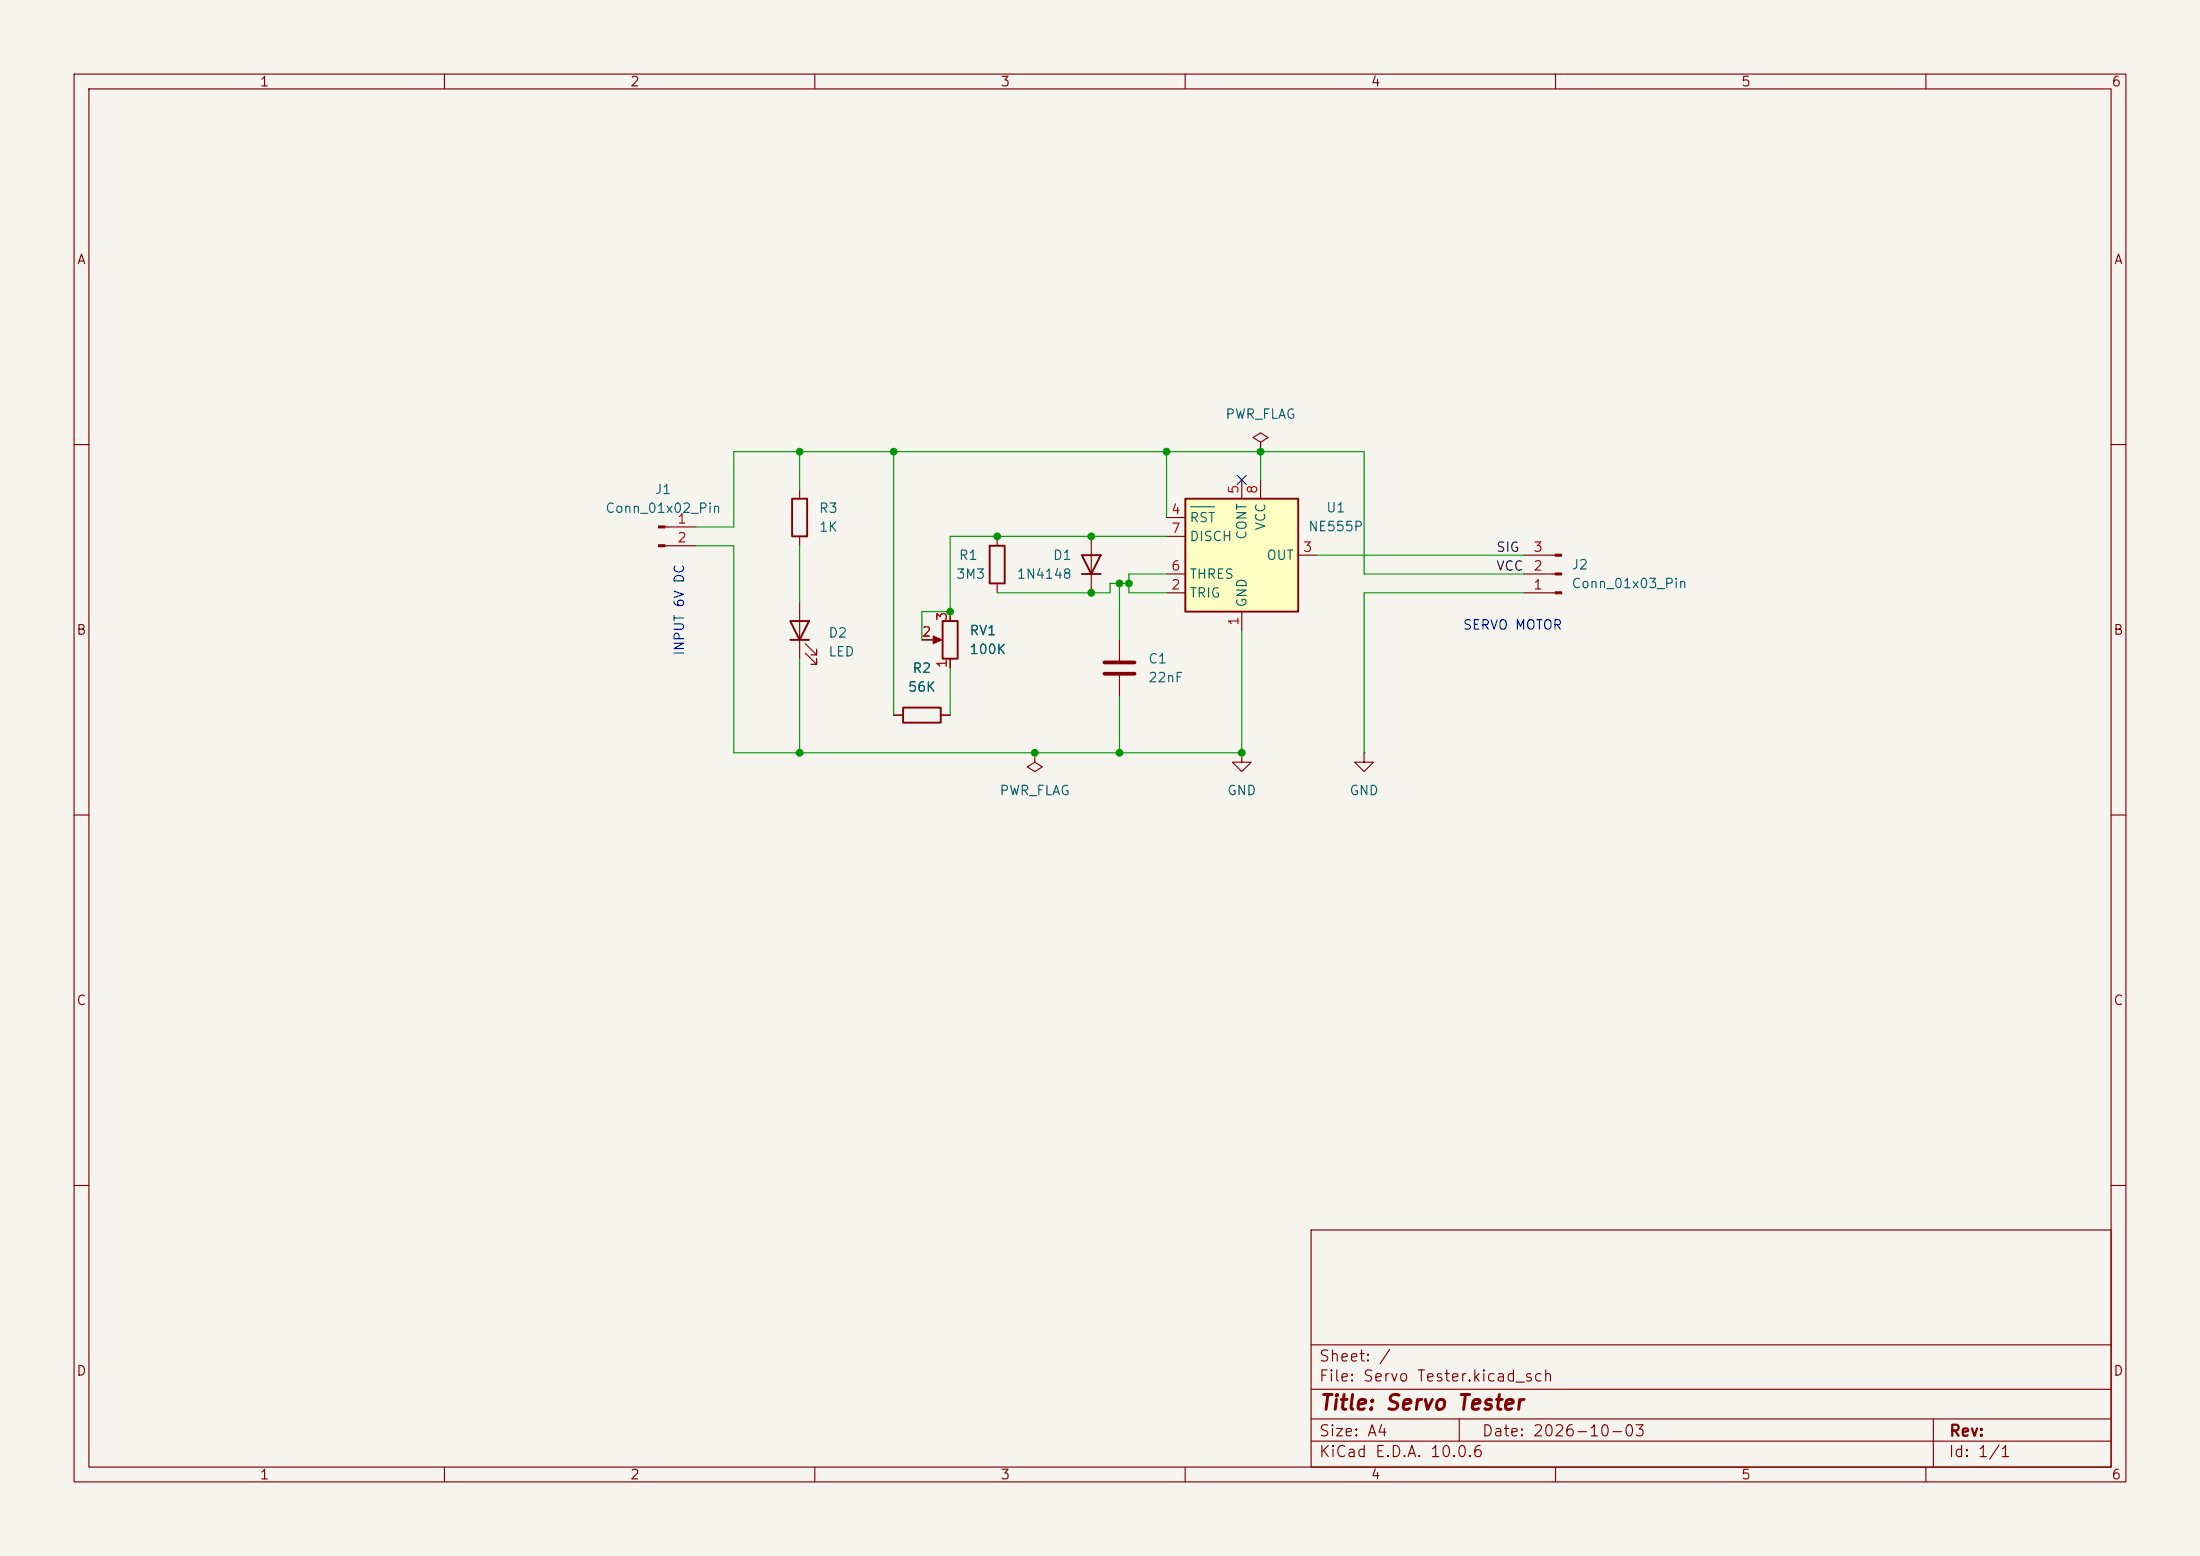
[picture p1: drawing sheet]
(kicad_sch
 (version 20260306)
 (generator "eeschema")
 (generator_version "10.0")
 (paper "A4")
 (title_block
  (title "Servo Tester")
  (date "2026-10-03"))
 (lib_symbols
  (symbol "Connector:Conn_01x02_Pin"
   (pin_names
    (offset 1.016) (hide yes)) (exclude_from_sim no) (in_bom yes) (on_board yes)
   (in_pos_files yes)
   (duplicate_pin_numbers_are_jumpers no)
   (property "Reference" "J" (at 0 2.54 0) (show_name no) (do_not_autoplace no) (effects (font (size 1.27 1.27))))
   (property "Value" "Conn_01x02_Pin" (at 0 -5.08 0) (show_name no) (do_not_autoplace no) (effects (font (size 1.27 1.27))))
   (property "Footprint" "" (at 0 0 0) (show_name no) (do_not_autoplace no) (hide yes) (effects (font (size 1.27 1.27))))
   (property "Datasheet" "" (at 0 0 0) (show_name no) (do_not_autoplace no) (hide yes) (effects (font (size 1.27 1.27))))
   (property "Description" "Generic connector, single row, 01x02, script generated" (at 0 0 0) (show_name no) (do_not_autoplace no) (hide yes) (effects (font (size 1.27 1.27))))
   (property "ki_locked" "" (at 0 0 0) (show_name no) (do_not_autoplace no) (effects (font (size 1.27 1.27))))
   (symbol "Conn_01x02_Pin_1_1"
    (rectangle (start 0.8636 0.127) (end 0 -0.127) (stroke (width 0.1524) (type default)) (fill (type outline)))
    (rectangle (start 0.8636 -2.413) (end 0 -2.667) (stroke (width 0.1524) (type default)) (fill (type outline)))
    (polyline (pts (xy 1.27 0) (xy 0.8636 0)) (stroke (width 0.1524) (type default)) (fill (type none)))
    (polyline (pts (xy 1.27 -2.54) (xy 0.8636 -2.54)) (stroke (width 0.1524) (type default)) (fill (type none)))
    (pin passive line (at 5.08 0 180) (length 3.81) (name "Pin_1" (effects (font (size 1.27 1.27)))) (number "1" (effects (font (size 1.27 1.27)))))
    (pin passive line (at 5.08 -2.54 180) (length 3.81) (name "Pin_2" (effects (font (size 1.27 1.27)))) (number "2" (effects (font (size 1.27 1.27))))))
   (embedded_fonts no))
  (symbol "Connector:Conn_01x03_Pin"
   (pin_names
    (offset 1.016) (hide yes)) (exclude_from_sim no) (in_bom yes) (on_board yes)
   (in_pos_files yes)
   (duplicate_pin_numbers_are_jumpers no)
   (property "Reference" "J" (at 0 5.08 0) (show_name no) (do_not_autoplace no) (effects (font (size 1.27 1.27))))
   (property "Value" "Conn_01x03_Pin" (at 0 -5.08 0) (show_name no) (do_not_autoplace no) (effects (font (size 1.27 1.27))))
   (property "Footprint" "" (at 0 0 0) (show_name no) (do_not_autoplace no) (hide yes) (effects (font (size 1.27 1.27))))
   (property "Datasheet" "" (at 0 0 0) (show_name no) (do_not_autoplace no) (hide yes) (effects (font (size 1.27 1.27))))
   (property "Description" "Generic connector, single row, 01x03, script generated" (at 0 0 0) (show_name no) (do_not_autoplace no) (hide yes) (effects (font (size 1.27 1.27))))
   (property "ki_locked" "" (at 0 0 0) (show_name no) (do_not_autoplace no) (effects (font (size 1.27 1.27))))
   (symbol "Conn_01x03_Pin_1_1"
    (rectangle (start 0.8636 2.667) (end 0 2.413) (stroke (width 0.1524) (type default)) (fill (type outline)))
    (rectangle (start 0.8636 0.127) (end 0 -0.127) (stroke (width 0.1524) (type default)) (fill (type outline)))
    (rectangle (start 0.8636 -2.413) (end 0 -2.667) (stroke (width 0.1524) (type default)) (fill (type outline)))
    (polyline (pts (xy 1.27 2.54) (xy 0.8636 2.54)) (stroke (width 0.1524) (type default)) (fill (type none)))
    (polyline (pts (xy 1.27 0) (xy 0.8636 0)) (stroke (width 0.1524) (type default)) (fill (type none)))
    (polyline (pts (xy 1.27 -2.54) (xy 0.8636 -2.54)) (stroke (width 0.1524) (type default)) (fill (type none)))
    (pin passive line (at 5.08 2.54 180) (length 3.81) (name "Pin_1" (effects (font (size 1.27 1.27)))) (number "1" (effects (font (size 1.27 1.27)))))
    (pin passive line (at 5.08 0 180) (length 3.81) (name "Pin_2" (effects (font (size 1.27 1.27)))) (number "2" (effects (font (size 1.27 1.27)))))
    (pin passive line (at 5.08 -2.54 180) (length 3.81) (name "Pin_3" (effects (font (size 1.27 1.27)))) (number "3" (effects (font (size 1.27 1.27))))))
   (embedded_fonts no))
  (symbol "Device:C"
   (pin_numbers (hide yes))
   (pin_names
    (offset 0.254)) (exclude_from_sim no) (in_bom yes) (on_board yes)
   (in_pos_files yes)
   (duplicate_pin_numbers_are_jumpers no)
   (property "Reference" "C" (at 0.635 2.54 0) (show_name no) (do_not_autoplace no) (effects (font (size 1.27 1.27)) (justify left)))
   (property "Value" "C" (at 0.635 -2.54 0) (show_name no) (do_not_autoplace no) (effects (font (size 1.27 1.27)) (justify left)))
   (property "Footprint" "" (at 0.9652 -3.81 0) (show_name no) (do_not_autoplace no) (hide yes) (effects (font (size 1.27 1.27))))
   (property "Datasheet" "" (at 0 0 0) (show_name no) (do_not_autoplace no) (hide yes) (effects (font (size 1.27 1.27))))
   (property "Description" "Unpolarized capacitor" (at 0 0 0) (show_name no) (do_not_autoplace no) (hide yes) (effects (font (size 1.27 1.27))))
   (symbol "C_0_1"
    (polyline (pts (xy -2.032 0.762) (xy 2.032 0.762)) (stroke (width 0.508) (type default)) (fill (type none)))
    (polyline (pts (xy -2.032 -0.762) (xy 2.032 -0.762)) (stroke (width 0.508) (type default)) (fill (type none))))
   (symbol "C_1_1"
    (pin passive line (at 0 3.81 270) (length 2.794) (name "" (effects (font (size 1.27 1.27)))) (number "1" (effects (font (size 1.27 1.27)))))
    (pin passive line (at 0 -3.81 90) (length 2.794) (name "" (effects (font (size 1.27 1.27)))) (number "2" (effects (font (size 1.27 1.27))))))
   (embedded_fonts no))
  (symbol "Device:LED"
   (pin_numbers (hide yes))
   (pin_names
    (offset 1.016) (hide yes)) (exclude_from_sim no) (in_bom yes) (on_board yes)
   (in_pos_files yes)
   (duplicate_pin_numbers_are_jumpers no)
   (property "Reference" "D" (at 0 2.54 0) (show_name no) (do_not_autoplace no) (effects (font (size 1.27 1.27))))
   (property "Value" "LED" (at 0 -2.54 0) (show_name no) (do_not_autoplace no) (effects (font (size 1.27 1.27))))
   (property "Footprint" "" (at 0 0 0) (show_name no) (do_not_autoplace no) (hide yes) (effects (font (size 1.27 1.27))))
   (property "Datasheet" "" (at 0 0 0) (show_name no) (do_not_autoplace no) (hide yes) (effects (font (size 1.27 1.27))))
   (property "Description" "Light emitting diode" (at 0 0 0) (show_name no) (do_not_autoplace no) (hide yes) (effects (font (size 1.27 1.27))))
   (property "Sim.Pins" "1=K 2=A" (at 0 0 0) (show_name no) (do_not_autoplace no) (hide yes) (effects (font (size 1.27 1.27))))
   (symbol "LED_0_1"
    (polyline (pts (xy -3.048 -0.762) (xy -4.572 -2.286) (xy -3.81 -2.286) (xy -4.572 -2.286) (xy -4.572 -1.524)) (stroke (width 0) (type default)) (fill (type none)))
    (polyline (pts (xy -1.778 -0.762) (xy -3.302 -2.286) (xy -2.54 -2.286) (xy -3.302 -2.286) (xy -3.302 -1.524)) (stroke (width 0) (type default)) (fill (type none)))
    (polyline (pts (xy -1.27 0) (xy 1.27 0)) (stroke (width 0) (type default)) (fill (type none)))
    (polyline (pts (xy -1.27 -1.27) (xy -1.27 1.27)) (stroke (width 0.254) (type default)) (fill (type none)))
    (polyline (pts (xy 1.27 -1.27) (xy 1.27 1.27) (xy -1.27 0) (xy 1.27 -1.27)) (stroke (width 0.254) (type default)) (fill (type none))))
   (symbol "LED_1_1"
    (pin passive line (at -3.81 0 0) (length 2.54) (name "K" (effects (font (size 1.27 1.27)))) (number "1" (effects (font (size 1.27 1.27)))))
    (pin passive line (at 3.81 0 180) (length 2.54) (name "A" (effects (font (size 1.27 1.27)))) (number "2" (effects (font (size 1.27 1.27))))))
   (embedded_fonts no))
  (symbol "Device:R"
   (pin_numbers (hide yes))
   (pin_names
    (offset 0)) (exclude_from_sim no) (in_bom yes) (on_board yes)
   (in_pos_files yes)
   (duplicate_pin_numbers_are_jumpers no)
   (property "Reference" "R" (at 2.032 0 90) (show_name no) (do_not_autoplace no) (effects (font (size 1.27 1.27))))
   (property "Value" "R" (at 0 0 90) (show_name no) (do_not_autoplace no) (effects (font (size 1.27 1.27))))
   (property "Footprint" "" (at -1.778 0 90) (show_name no) (do_not_autoplace no) (hide yes) (effects (font (size 1.27 1.27))))
   (property "Datasheet" "" (at 0 0 0) (show_name no) (do_not_autoplace no) (hide yes) (effects (font (size 1.27 1.27))))
   (property "Description" "Resistor" (at 0 0 0) (show_name no) (do_not_autoplace no) (hide yes) (effects (font (size 1.27 1.27))))
   (symbol "R_0_1"
    (rectangle (start -1.016 -2.54) (end 1.016 2.54) (stroke (width 0.254) (type default)) (fill (type none))))
   (symbol "R_1_1"
    (pin passive line (at 0 3.81 270) (length 1.27) (name "" (effects (font (size 1.27 1.27)))) (number "1" (effects (font (size 1.27 1.27)))))
    (pin passive line (at 0 -3.81 90) (length 1.27) (name "" (effects (font (size 1.27 1.27)))) (number "2" (effects (font (size 1.27 1.27))))))
   (embedded_fonts no))
  (symbol "Device:R_Potentiometer"
   (pin_names
    (offset 1.016) (hide yes)) (exclude_from_sim no) (in_bom yes) (on_board yes)
   (in_pos_files yes)
   (duplicate_pin_numbers_are_jumpers no)
   (property "Reference" "RV" (at -4.445 0 90) (show_name no) (do_not_autoplace no) (effects (font (size 1.27 1.27))))
   (property "Value" "R_Potentiometer" (at -2.54 0 90) (show_name no) (do_not_autoplace no) (effects (font (size 1.27 1.27))))
   (property "Footprint" "" (at 0 0 0) (show_name no) (do_not_autoplace no) (hide yes) (effects (font (size 1.27 1.27))))
   (property "Datasheet" "" (at 0 0 0) (show_name no) (do_not_autoplace no) (hide yes) (effects (font (size 1.27 1.27))))
   (property "Description" "Potentiometer" (at 0 0 0) (show_name no) (do_not_autoplace no) (hide yes) (effects (font (size 1.27 1.27))))
   (property "Sim.Device" "R" (at 0 0 0) (show_name no) (do_not_autoplace no) (hide yes) (effects (font (size 1.27 1.27))))
   (property "Sim.Type" "POT" (at 0 0 0) (show_name no) (do_not_autoplace no) (hide yes) (effects (font (size 1.27 1.27))))
   (property "Sim.Pins" "1=r0 2=wiper 3=r1" (at 0 0 0) (show_name no) (do_not_autoplace no) (hide yes) (effects (font (size 1.27 1.27))))
   (symbol "R_Potentiometer_0_1"
    (rectangle (start 1.016 2.54) (end -1.016 -2.54) (stroke (width 0.254) (type default)) (fill (type none)))
    (polyline (pts (xy 1.143 0) (xy 2.286 0.508) (xy 2.286 -0.508) (xy 1.143 0)) (stroke (width 0) (type default)) (fill (type outline)))
    (polyline (pts (xy 2.54 0) (xy 1.524 0)) (stroke (width 0) (type default)) (fill (type none))))
   (symbol "R_Potentiometer_1_1"
    (pin passive line (at 0 3.81 270) (length 1.27) (name "1" (effects (font (size 1.27 1.27)))) (number "1" (effects (font (size 1.27 1.27)))))
    (pin passive line (at 3.81 0 180) (length 1.27) (name "2" (effects (font (size 1.27 1.27)))) (number "2" (effects (font (size 1.27 1.27)))))
    (pin passive line (at 0 -3.81 90) (length 1.27) (name "3" (effects (font (size 1.27 1.27)))) (number "3" (effects (font (size 1.27 1.27))))))
   (embedded_fonts no))
  (symbol "Diode:1N4148"
   (pin_numbers (hide yes))
   (pin_names (hide yes)) (exclude_from_sim no) (in_bom yes) (on_board yes)
   (in_pos_files yes)
   (duplicate_pin_numbers_are_jumpers no)
   (property "Reference" "D" (at 0 2.54 0) (show_name no) (do_not_autoplace no) (effects (font (size 1.27 1.27))))
   (property "Value" "1N4148" (at 0 -2.54 0) (show_name no) (do_not_autoplace no) (effects (font (size 1.27 1.27))))
   (property "Footprint" "Diode_THT:D_DO-35_SOD27_P7.62mm_Horizontal" (at 0 0 0) (show_name no) (do_not_autoplace no) (hide yes) (effects (font (size 1.27 1.27))))
   (property "Datasheet" "https://assets.nexperia.com/documents/data-sheet/1N4148_1N4448.pdf" (at 0 0 0) (show_name no) (do_not_autoplace no) (hide yes) (effects (font (size 1.27 1.27))))
   (property "Description" "100V 0.15A standard switching diode, DO-35" (at 0 0 0) (show_name no) (do_not_autoplace no) (hide yes) (effects (font (size 1.27 1.27))))
   (property "Sim.Device" "D" (at 0 0 0) (show_name no) (do_not_autoplace no) (hide yes) (effects (font (size 1.27 1.27))))
   (property "Sim.Pins" "1=K 2=A" (at 0 0 0) (show_name no) (do_not_autoplace no) (hide yes) (effects (font (size 1.27 1.27))))
   (symbol "1N4148_0_1"
    (polyline (pts (xy -1.27 1.27) (xy -1.27 -1.27)) (stroke (width 0.254) (type default)) (fill (type none)))
    (polyline (pts (xy 1.27 1.27) (xy 1.27 -1.27) (xy -1.27 0) (xy 1.27 1.27)) (stroke (width 0.254) (type default)) (fill (type none)))
    (polyline (pts (xy 1.27 0) (xy -1.27 0)) (stroke (width 0) (type default)) (fill (type none))))
   (symbol "1N4148_1_1"
    (pin passive line (at -3.81 0 0) (length 2.54) (name "K" (effects (font (size 1.27 1.27)))) (number "1" (effects (font (size 1.27 1.27)))))
    (pin passive line (at 3.81 0 180) (length 2.54) (name "A" (effects (font (size 1.27 1.27)))) (number "2" (effects (font (size 1.27 1.27))))))
   (embedded_fonts no))
  (symbol "Timer:NE555P" (exclude_from_sim no) (in_bom yes) (on_board yes)
   (in_pos_files yes)
   (duplicate_pin_numbers_are_jumpers no)
   (property "Reference" "U" (at -10.16 8.89 0) (show_name no) (do_not_autoplace no) (effects (font (size 1.27 1.27)) (justify left)))
   (property "Value" "NE555P" (at 2.54 8.89 0) (show_name no) (do_not_autoplace no) (effects (font (size 1.27 1.27)) (justify left)))
   (property "Footprint" "Package_DIP:DIP-8_W7.62mm" (at 0 -24.13 0) (show_name no) (do_not_autoplace no) (hide yes) (effects (font (size 1.27 1.27))))
   (property "Datasheet" "http://www.ti.com/lit/ds/symlink/ne555.pdf" (at 0 -26.67 0) (show_name no) (do_not_autoplace no) (hide yes) (effects (font (size 1.27 1.27))))
   (property "Description" "Precision Timers, 555 compatible, PDIP-8" (at 0 -21.59 0) (show_name no) (do_not_autoplace no) (hide yes) (effects (font (size 1.27 1.27))))
   (symbol "NE555P_0_0"
    (pin power_in line (at 0 -10.16 90) (length 2.54) (name "GND" (effects (font (size 1.27 1.27)))) (number "1" (effects (font (size 1.27 1.27)))))
    (pin power_in line (at 2.54 10.16 270) (length 2.54) (name "VCC" (effects (font (size 1.27 1.27)))) (number "8" (effects (font (size 1.27 1.27))))))
   (symbol "NE555P_0_1"
    (rectangle (start -7.62 7.62) (end 7.62 -7.62) (stroke (width 0.254) (type default)) (fill (type background))))
   (symbol "NE555P_1_1"
    (pin input line (at -10.16 -5.08 0) (length 2.54) (name "TRIG" (effects (font (size 1.27 1.27)))) (number "2" (effects (font (size 1.27 1.27)))))
    (pin output line (at 10.16 0 180) (length 2.54) (name "OUT" (effects (font (size 1.27 1.27)))) (number "3" (effects (font (size 1.27 1.27)))))
    (pin input line (at -10.16 5.08 0) (length 2.54) (name "~{RST}" (effects (font (size 1.27 1.27)))) (number "4" (effects (font (size 1.27 1.27)))))
    (pin passive line (at 0 10.16 270) (length 2.54) (name "CONT" (effects (font (size 1.27 1.27)))) (number "5" (effects (font (size 1.27 1.27)))))
    (pin input line (at -10.16 -2.54 0) (length 2.54) (name "THRES" (effects (font (size 1.27 1.27)))) (number "6" (effects (font (size 1.27 1.27)))))
    (pin input line (at -10.16 2.54 0) (length 2.54) (name "DISCH" (effects (font (size 1.27 1.27)))) (number "7" (effects (font (size 1.27 1.27))))))
   (embedded_fonts no))
  (symbol "power:GND"
   (power global)
   (pin_numbers (hide yes))
   (pin_names
    (offset 0) (hide yes)) (exclude_from_sim no) (in_bom yes) (on_board yes)
   (in_pos_files yes)
   (duplicate_pin_numbers_are_jumpers no)
   (property "Reference" "#PWR" (at 0 -6.35 0) (show_name no) (do_not_autoplace no) (hide yes) (effects (font (size 1.27 1.27))))
   (property "Value" "GND" (at 0 -3.81 0) (show_name no) (do_not_autoplace no) (effects (font (size 1.27 1.27))))
   (property "Footprint" "" (at 0 0 0) (show_name no) (do_not_autoplace no) (hide yes) (effects (font (size 1.27 1.27))))
   (property "Datasheet" "" (at 0 0 0) (show_name no) (do_not_autoplace no) (hide yes) (effects (font (size 1.27 1.27))))
   (property "Description" "Power symbol creates a global label with name \"GND\" , ground" (at 0 0 0) (show_name no) (do_not_autoplace no) (hide yes) (effects (font (size 1.27 1.27))))
   (symbol "GND_0_1"
    (polyline (pts (xy 0 0) (xy 0 -1.27) (xy 1.27 -1.27) (xy 0 -2.54) (xy -1.27 -1.27) (xy 0 -1.27)) (stroke (width 0) (type default)) (fill (type none))))
   (symbol "GND_1_1"
    (pin power_in line (at 0 0 270) (length 0) (name "" (effects (font (size 1.27 1.27)))) (number "1" (effects (font (size 1.27 1.27))))))
   (embedded_fonts no))
  (symbol "power:PWR_FLAG"
   (power global)
   (pin_numbers (hide yes))
   (pin_names
    (offset 0) (hide yes)) (exclude_from_sim no) (in_bom yes) (on_board yes)
   (in_pos_files yes)
   (duplicate_pin_numbers_are_jumpers no)
   (property "Reference" "#FLG" (at 0 1.905 0) (show_name no) (do_not_autoplace no) (hide yes) (effects (font (size 1.27 1.27))))
   (property "Value" "PWR_FLAG" (at 0 3.81 0) (show_name no) (do_not_autoplace no) (effects (font (size 1.27 1.27))))
   (property "Footprint" "" (at 0 0 0) (show_name no) (do_not_autoplace no) (hide yes) (effects (font (size 1.27 1.27))))
   (property "Datasheet" "" (at 0 0 0) (show_name no) (do_not_autoplace no) (hide yes) (effects (font (size 1.27 1.27))))
   (property "Description" "Special symbol for telling ERC where power comes from" (at 0 0 0) (show_name no) (do_not_autoplace no) (hide yes) (effects (font (size 1.27 1.27))))
   (symbol "PWR_FLAG_0_0"
    (pin power_out line (at 0 0 90) (length 0) (name "" (effects (font (size 1.27 1.27)))) (number "1" (effects (font (size 1.27 1.27))))))
   (symbol "PWR_FLAG_0_1"
    (polyline (pts (xy 0 0) (xy 0 1.27) (xy -1.016 1.905) (xy 0 2.54) (xy 1.016 1.905) (xy 0 1.27)) (stroke (width 0) (type default)) (fill (type none))))
   (embedded_fonts no)))
 (text "SERVO MOTOR"
  (exclude_from_sim no)
  (at 204.216 84.582 0)
  (effects (font (size 1.27 1.27))))
 (text "INPUT 6V DC"
  (exclude_from_sim no)
  (at 91.694 82.55 90)
  (effects (font (size 1.27 1.27))))
 (junction
  (at 152.4 78.74)
  (diameter 0)
  (color 0 0 0 0))
 (junction
  (at 128.27 82.55)
  (diameter 0)
  (color 0 0 0 0))
 (junction
  (at 170.18 60.96)
  (diameter 0)
  (color 0 0 0 0))
 (junction
  (at 157.48 60.96)
  (diameter 0)
  (color 0 0 0 0))
 (junction
  (at 147.32 80.01)
  (diameter 0)
  (color 0 0 0 0))
 (junction
  (at 167.64 101.6)
  (diameter 0)
  (color 0 0 0 0))
 (junction
  (at 120.65 60.96)
  (diameter 0)
  (color 0 0 0 0))
 (junction
  (at 151.13 101.6)
  (diameter 0)
  (color 0 0 0 0))
 (junction
  (at 107.95 101.6)
  (diameter 0)
  (color 0 0 0 0))
 (junction
  (at 147.32 72.39)
  (diameter 0)
  (color 0 0 0 0))
 (junction
  (at 107.95 60.96)
  (diameter 0)
  (color 0 0 0 0))
 (junction
  (at 134.62 72.39)
  (diameter 0)
  (color 0 0 0 0))
 (junction
  (at 139.7 101.6)
  (diameter 0)
  (color 0 0 0 0))
 (junction
  (at 151.13 78.74)
  (diameter 0)
  (color 0 0 0 0))
 (no_connect
  (at 167.64 64.77))
 (wire
  (pts (xy 120.65 60.96) (xy 157.48 60.96))
  (stroke (width 0) (type default)))
 (wire
  (pts (xy 124.46 82.55) (xy 124.46 86.36))
  (stroke (width 0) (type default)))
 (wire
  (pts (xy 152.4 80.01) (xy 152.4 78.74))
  (stroke (width 0) (type default)))
 (wire
  (pts (xy 128.27 82.55) (xy 124.46 82.55))
  (stroke (width 0) (type default)))
 (wire
  (pts (xy 128.27 72.39) (xy 128.27 82.55))
  (stroke (width 0) (type default)))
 (wire
  (pts (xy 139.7 101.6) (xy 151.13 101.6))
  (stroke (width 0) (type default)))
 (wire
  (pts (xy 147.32 72.39) (xy 157.48 72.39))
  (stroke (width 0) (type default)))
 (wire
  (pts (xy 134.62 80.01) (xy 147.32 80.01))
  (stroke (width 0) (type default)))
 (wire
  (pts (xy 170.18 64.77) (xy 170.18 60.96))
  (stroke (width 0) (type default)))
 (wire
  (pts (xy 152.4 78.74) (xy 152.4 77.47))
  (stroke (width 0) (type default)))
 (wire
  (pts (xy 151.13 101.6) (xy 167.64 101.6))
  (stroke (width 0) (type default)))
 (wire
  (pts (xy 184.15 77.47) (xy 205.74 77.47))
  (stroke (width 0) (type default)))
 (wire
  (pts (xy 177.8 74.93) (xy 205.74 74.93))
  (stroke (width 0) (type default)))
 (wire
  (pts (xy 167.64 85.09) (xy 167.64 101.6))
  (stroke (width 0) (type default)))
 (wire
  (pts (xy 134.62 72.39) (xy 147.32 72.39))
  (stroke (width 0) (type default)))
 (wire
  (pts (xy 170.18 60.96) (xy 157.48 60.96))
  (stroke (width 0) (type default)))
 (wire
  (pts (xy 134.62 72.39) (xy 128.27 72.39))
  (stroke (width 0) (type default)))
 (wire
  (pts (xy 128.27 90.17) (xy 128.27 96.52))
  (stroke (width 0) (type default)))
 (wire
  (pts (xy 99.06 73.66) (xy 99.06 101.6))
  (stroke (width 0) (type default)))
 (wire
  (pts (xy 107.95 88.9) (xy 107.95 101.6))
  (stroke (width 0) (type default)))
 (wire
  (pts (xy 157.48 80.01) (xy 152.4 80.01))
  (stroke (width 0) (type default)))
 (wire
  (pts (xy 149.86 80.01) (xy 149.86 78.74))
  (stroke (width 0) (type default)))
 (wire
  (pts (xy 184.15 80.01) (xy 184.15 101.6))
  (stroke (width 0) (type default)))
 (wire
  (pts (xy 107.95 101.6) (xy 139.7 101.6))
  (stroke (width 0) (type default)))
 (wire
  (pts (xy 99.06 60.96) (xy 107.95 60.96))
  (stroke (width 0) (type default)))
 (wire
  (pts (xy 107.95 66.04) (xy 107.95 60.96))
  (stroke (width 0) (type default)))
 (wire
  (pts (xy 205.74 80.01) (xy 184.15 80.01))
  (stroke (width 0) (type default)))
 (wire
  (pts (xy 184.15 60.96) (xy 170.18 60.96))
  (stroke (width 0) (type default)))
 (wire
  (pts (xy 184.15 60.96) (xy 184.15 77.47))
  (stroke (width 0) (type default)))
 (wire
  (pts (xy 149.86 78.74) (xy 151.13 78.74))
  (stroke (width 0) (type default)))
 (wire
  (pts (xy 147.32 80.01) (xy 149.86 80.01))
  (stroke (width 0) (type default)))
 (wire
  (pts (xy 107.95 73.66) (xy 107.95 81.28))
  (stroke (width 0) (type default)))
 (wire
  (pts (xy 120.65 60.96) (xy 120.65 96.52))
  (stroke (width 0) (type default)))
 (wire
  (pts (xy 99.06 101.6) (xy 107.95 101.6))
  (stroke (width 0) (type default)))
 (wire
  (pts (xy 107.95 60.96) (xy 120.65 60.96))
  (stroke (width 0) (type default)))
 (wire
  (pts (xy 93.98 73.66) (xy 99.06 73.66))
  (stroke (width 0) (type default)))
 (wire
  (pts (xy 151.13 78.74) (xy 151.13 86.36))
  (stroke (width 0) (type default)))
 (wire
  (pts (xy 157.48 60.96) (xy 157.48 69.85))
  (stroke (width 0) (type default)))
 (wire
  (pts (xy 152.4 77.47) (xy 157.48 77.47))
  (stroke (width 0) (type default)))
 (wire
  (pts (xy 151.13 78.74) (xy 152.4 78.74))
  (stroke (width 0) (type default)))
 (wire
  (pts (xy 99.06 71.12) (xy 93.98 71.12))
  (stroke (width 0) (type default)))
 (wire
  (pts (xy 151.13 93.98) (xy 151.13 101.6))
  (stroke (width 0) (type default)))
 (wire
  (pts (xy 99.06 60.96) (xy 99.06 71.12))
  (stroke (width 0) (type default)))
 (label "VCC"
  (at 201.93 77.47 0)
  (effects (font (size 1.27 1.27)) (justify left bottom)))
 (label "SIG"
  (at 201.93 74.93 0)
  (effects (font (size 1.27 1.27)) (justify left bottom)))
 (symbol
  (lib_id "Connector:Conn_01x03_Pin")
  (at 210.82 77.47 180)
  (unit 1)
  (body_style 1)
  (exclude_from_sim no)
  (in_bom yes)
  (on_board yes)
  (in_pos_files yes)
  (dnp no)
  (fields_autoplaced yes)
  (property "Reference" "J2" (at 212.09 76.1999 0) (show_name no) (do_not_autoplace no) (effects (font (size 1.27 1.27)) (justify right)))
  (property "Value" "Conn_01x03_Pin" (at 212.09 78.7399 0) (show_name no) (do_not_autoplace no) (effects (font (size 1.27 1.27)) (justify right)))
  (property "Footprint" "Connector_PinHeader_2.54mm:PinHeader_1x03_P2.54mm_Horizontal" (at 210.82 77.47 0) (hide yes) (show_name no) (do_not_autoplace no) (effects (font (size 1.27 1.27))))
  (property "Datasheet" "" (at 210.82 77.47 0) (hide yes) (show_name no) (do_not_autoplace no) (effects (font (size 1.27 1.27))))
  (property "Description" "Generic connector, single row, 01x03, script generated" (at 210.82 77.47 0) (hide yes) (show_name no) (do_not_autoplace no) (effects (font (size 1.27 1.27))))
  (pin "2")
  (pin "1")
  (pin "3"))
 (symbol
  (lib_id "power:GND")
  (at 167.64 101.6 0)
  (unit 1)
  (body_style 1)
  (exclude_from_sim no)
  (in_bom yes)
  (on_board yes)
  (in_pos_files yes)
  (dnp no)
  (fields_autoplaced yes)
  (property "Reference" "#PWR01" (at 167.64 107.95 0) (hide yes) (show_name no) (do_not_autoplace no) (effects (font (size 1.27 1.27))))
  (property "Value" "GND" (at 167.64 106.68 0) (show_name no) (do_not_autoplace no) (effects (font (size 1.27 1.27))))
  (property "Footprint" "" (at 167.64 101.6 0) (hide yes) (show_name no) (do_not_autoplace no) (effects (font (size 1.27 1.27))))
  (property "Datasheet" "" (at 167.64 101.6 0) (hide yes) (show_name no) (do_not_autoplace no) (effects (font (size 1.27 1.27))))
  (property "Description" "Power symbol creates a global label with name \"GND\" , ground" (at 167.64 101.6 0) (hide yes) (show_name no) (do_not_autoplace no) (effects (font (size 1.27 1.27))))
  (pin "1"))
 (symbol
  (lib_id "Device:R_Potentiometer")
  (at 128.27 86.36 180)
  (unit 1)
  (body_style 1)
  (exclude_from_sim no)
  (in_bom yes)
  (on_board yes)
  (in_pos_files yes)
  (dnp no)
  (fields_autoplaced yes)
  (property "Reference" "RV1" (at 130.81 85.0899 0) (show_name no) (do_not_autoplace no) (effects (font (size 1.27 1.27)) (justify right)))
  (property "Value" "100K" (at 130.81 87.6299 0) (show_name no) (do_not_autoplace no) (effects (font (size 1.27 1.27)) (justify right)))
  (property "Footprint" "Potentiometer_THT:Potentiometer_Alps_RK163_Single_Horizontal" (at 128.27 86.36 0) (hide yes) (show_name no) (do_not_autoplace no) (effects (font (size 1.27 1.27))))
  (property "Datasheet" "" (at 128.27 86.36 0) (hide yes) (show_name no) (do_not_autoplace no) (effects (font (size 1.27 1.27))))
  (property "Description" "Potentiometer" (at 128.27 86.36 0) (hide yes) (show_name no) (do_not_autoplace no) (effects (font (size 1.27 1.27))))
  (property "Sim.Device" "R" (at 128.27 86.36 0) (hide yes) (show_name no) (do_not_autoplace no) (effects (font (size 1.27 1.27))))
  (property "Sim.Type" "POT" (at 128.27 86.36 0) (hide yes) (show_name no) (do_not_autoplace no) (effects (font (size 1.27 1.27))))
  (property "Sim.Pins" "1=r0 2=wiper 3=r1" (at 128.27 86.36 0) (hide yes) (show_name no) (do_not_autoplace no) (effects (font (size 1.27 1.27))))
  (pin "1")
  (pin "3")
  (pin "2"))
 (symbol
  (lib_id "Diode:1N4148")
  (at 147.32 76.2 270)
  (mirror x)
  (unit 1)
  (body_style 1)
  (exclude_from_sim no)
  (in_bom yes)
  (on_board yes)
  (in_pos_files yes)
  (dnp no)
  (property "Reference" "D1" (at 144.78 74.9299 90) (show_name no) (do_not_autoplace no) (effects (font (size 1.27 1.27)) (justify right)))
  (property "Value" "1N4148" (at 144.78 77.4699 90) (show_name no) (do_not_autoplace no) (effects (font (size 1.27 1.27)) (justify right)))
  (property "Footprint" "Diode_THT:D_DO-35_SOD27_P7.62mm_Horizontal" (at 147.32 76.2 0) (hide yes) (show_name no) (do_not_autoplace no) (effects (font (size 1.27 1.27))))
  (property "Datasheet" "https://assets.nexperia.com/documents/data-sheet/1N4148_1N4448.pdf" (at 147.32 76.2 0) (hide yes) (show_name no) (do_not_autoplace no) (effects (font (size 1.27 1.27))))
  (property "Description" "100V 0.15A standard switching diode, DO-35" (at 147.32 76.2 0) (hide yes) (show_name no) (do_not_autoplace no) (effects (font (size 1.27 1.27))))
  (property "Sim.Device" "D" (at 147.32 76.2 0) (hide yes) (show_name no) (do_not_autoplace no) (effects (font (size 1.27 1.27))))
  (property "Sim.Pins" "1=K 2=A" (at 147.32 76.2 0) (hide yes) (show_name no) (do_not_autoplace no) (effects (font (size 1.27 1.27))))
  (pin "1")
  (pin "2"))
 (symbol
  (lib_id "Device:R")
  (at 124.46 96.52 270)
  (unit 1)
  (body_style 1)
  (exclude_from_sim no)
  (in_bom yes)
  (on_board yes)
  (in_pos_files yes)
  (dnp no)
  (fields_autoplaced yes)
  (property "Reference" "R2" (at 124.46 90.17 90) (show_name no) (do_not_autoplace no) (effects (font (size 1.27 1.27))))
  (property "Value" "56K" (at 124.46 92.71 90) (show_name no) (do_not_autoplace no) (effects (font (size 1.27 1.27))))
  (property "Footprint" "Resistor_THT:R_Axial_DIN0204_L3.6mm_D1.6mm_P7.62mm_Horizontal" (at 124.46 94.742 90) (hide yes) (show_name no) (do_not_autoplace no) (effects (font (size 1.27 1.27))))
  (property "Datasheet" "" (at 124.46 96.52 0) (hide yes) (show_name no) (do_not_autoplace no) (effects (font (size 1.27 1.27))))
  (property "Description" "Resistor" (at 124.46 96.52 0) (hide yes) (show_name no) (do_not_autoplace no) (effects (font (size 1.27 1.27))))
  (pin "1")
  (pin "2"))
 (symbol
  (lib_id "Timer:NE555P")
  (at 167.64 74.93 0)
  (unit 1)
  (body_style 1)
  (exclude_from_sim no)
  (in_bom yes)
  (on_board yes)
  (in_pos_files yes)
  (dnp no)
  (fields_autoplaced yes)
  (property "Reference" "U1" (at 180.34 68.5098 0) (show_name no) (do_not_autoplace no) (effects (font (size 1.27 1.27))))
  (property "Value" "NE555P" (at 180.34 71.0498 0) (show_name no) (do_not_autoplace no) (effects (font (size 1.27 1.27))))
  (property "Footprint" "Package_DIP:DIP-8_W7.62mm" (at 167.64 99.06 0) (hide yes) (show_name no) (do_not_autoplace no) (effects (font (size 1.27 1.27))))
  (property "Datasheet" "http://www.ti.com/lit/ds/symlink/ne555.pdf" (at 167.64 101.6 0) (hide yes) (show_name no) (do_not_autoplace no) (effects (font (size 1.27 1.27))))
  (property "Description" "Precision Timers, 555 compatible, PDIP-8" (at 167.64 96.52 0) (hide yes) (show_name no) (do_not_autoplace no) (effects (font (size 1.27 1.27))))
  (pin "8")
  (pin "2")
  (pin "1")
  (pin "4")
  (pin "5")
  (pin "3")
  (pin "7")
  (pin "6"))
 (symbol
  (lib_id "power:GND")
  (at 184.15 101.6 0)
  (unit 1)
  (body_style 1)
  (exclude_from_sim no)
  (in_bom yes)
  (on_board yes)
  (in_pos_files yes)
  (dnp no)
  (fields_autoplaced yes)
  (property "Reference" "#PWR02" (at 184.15 107.95 0) (hide yes) (show_name no) (do_not_autoplace no) (effects (font (size 1.27 1.27))))
  (property "Value" "GND" (at 184.15 106.68 0) (show_name no) (do_not_autoplace no) (effects (font (size 1.27 1.27))))
  (property "Footprint" "" (at 184.15 101.6 0) (hide yes) (show_name no) (do_not_autoplace no) (effects (font (size 1.27 1.27))))
  (property "Datasheet" "" (at 184.15 101.6 0) (hide yes) (show_name no) (do_not_autoplace no) (effects (font (size 1.27 1.27))))
  (property "Description" "Power symbol creates a global label with name \"GND\" , ground" (at 184.15 101.6 0) (hide yes) (show_name no) (do_not_autoplace no) (effects (font (size 1.27 1.27))))
  (pin "1"))
 (symbol
  (lib_id "Device:R")
  (at 134.62 76.2 0)
  (mirror y)
  (unit 1)
  (body_style 1)
  (exclude_from_sim no)
  (in_bom yes)
  (on_board yes)
  (in_pos_files yes)
  (dnp no)
  (property "Reference" "R1" (at 132.08 74.9299 0) (show_name no) (do_not_autoplace no) (effects (font (size 1.27 1.27)) (justify left)))
  (property "Value" "3M3" (at 133.096 77.47 0) (show_name no) (do_not_autoplace no) (effects (font (size 1.27 1.27)) (justify left)))
  (property "Footprint" "Resistor_THT:R_Axial_DIN0204_L3.6mm_D1.6mm_P7.62mm_Horizontal" (at 136.398 76.2 90) (hide yes) (show_name no) (do_not_autoplace no) (effects (font (size 1.27 1.27))))
  (property "Datasheet" "" (at 134.62 76.2 0) (hide yes) (show_name no) (do_not_autoplace no) (effects (font (size 1.27 1.27))))
  (property "Description" "Resistor" (at 134.62 76.2 0) (hide yes) (show_name no) (do_not_autoplace no) (effects (font (size 1.27 1.27))))
  (pin "1")
  (pin "2"))
 (symbol
  (lib_id "Device:R")
  (at 107.95 69.85 0)
  (unit 1)
  (body_style 1)
  (exclude_from_sim no)
  (in_bom yes)
  (on_board yes)
  (in_pos_files yes)
  (dnp no)
  (fields_autoplaced yes)
  (property "Reference" "R3" (at 110.49 68.5799 0) (show_name no) (do_not_autoplace no) (effects (font (size 1.27 1.27)) (justify left)))
  (property "Value" "1K" (at 110.49 71.1199 0) (show_name no) (do_not_autoplace no) (effects (font (size 1.27 1.27)) (justify left)))
  (property "Footprint" "Resistor_THT:R_Axial_DIN0204_L3.6mm_D1.6mm_P7.62mm_Horizontal" (at 106.172 69.85 90) (hide yes) (show_name no) (do_not_autoplace no) (effects (font (size 1.27 1.27))))
  (property "Datasheet" "" (at 107.95 69.85 0) (hide yes) (show_name no) (do_not_autoplace no) (effects (font (size 1.27 1.27))))
  (property "Description" "Resistor" (at 107.95 69.85 0) (hide yes) (show_name no) (do_not_autoplace no) (effects (font (size 1.27 1.27))))
  (pin "1")
  (pin "2"))
 (symbol
  (lib_id "power:PWR_FLAG")
  (at 170.18 60.96 0)
  (unit 1)
  (body_style 1)
  (exclude_from_sim no)
  (in_bom yes)
  (on_board yes)
  (in_pos_files yes)
  (dnp no)
  (fields_autoplaced yes)
  (property "Reference" "#FLG02" (at 170.18 59.055 0) (hide yes) (show_name no) (do_not_autoplace no) (effects (font (size 1.27 1.27))))
  (property "Value" "PWR_FLAG" (at 170.18 55.88 0) (show_name no) (do_not_autoplace no) (effects (font (size 1.27 1.27))))
  (property "Footprint" "" (at 170.18 60.96 0) (hide yes) (show_name no) (do_not_autoplace no) (effects (font (size 1.27 1.27))))
  (property "Datasheet" "" (at 170.18 60.96 0) (hide yes) (show_name no) (do_not_autoplace no) (effects (font (size 1.27 1.27))))
  (property "Description" "Special symbol for telling ERC where power comes from" (at 170.18 60.96 0) (hide yes) (show_name no) (do_not_autoplace no) (effects (font (size 1.27 1.27))))
  (pin "1"))
 (symbol
  (lib_id "Connector:Conn_01x02_Pin")
  (at 88.9 71.12 0)
  (unit 1)
  (body_style 1)
  (exclude_from_sim no)
  (in_bom yes)
  (on_board yes)
  (in_pos_files yes)
  (dnp no)
  (fields_autoplaced yes)
  (property "Reference" "J1" (at 89.535 66.04 0) (show_name no) (do_not_autoplace no) (effects (font (size 1.27 1.27))))
  (property "Value" "Conn_01x02_Pin" (at 89.535 68.58 0) (show_name no) (do_not_autoplace no) (effects (font (size 1.27 1.27))))
  (property "Footprint" "Connector_PinHeader_2.54mm:PinHeader_1x02_P2.54mm_Horizontal" (at 88.9 71.12 0) (hide yes) (show_name no) (do_not_autoplace no) (effects (font (size 1.27 1.27))))
  (property "Datasheet" "" (at 88.9 71.12 0) (hide yes) (show_name no) (do_not_autoplace no) (effects (font (size 1.27 1.27))))
  (property "Description" "Generic connector, single row, 01x02, script generated" (at 88.9 71.12 0) (hide yes) (show_name no) (do_not_autoplace no) (effects (font (size 1.27 1.27))))
  (pin "2")
  (pin "1"))
 (symbol
  (lib_id "Device:C")
  (at 151.13 90.17 0)
  (unit 1)
  (body_style 1)
  (exclude_from_sim no)
  (in_bom yes)
  (on_board yes)
  (in_pos_files yes)
  (dnp no)
  (fields_autoplaced yes)
  (property "Reference" "C1" (at 154.94 88.8999 0) (show_name no) (do_not_autoplace no) (effects (font (size 1.27 1.27)) (justify left)))
  (property "Value" "22nF" (at 154.94 91.4399 0) (show_name no) (do_not_autoplace no) (effects (font (size 1.27 1.27)) (justify left)))
  (property "Footprint" "Capacitor_THT:C_Disc_D4.3mm_W1.9mm_P5.00mm" (at 152.0952 93.98 0) (hide yes) (show_name no) (do_not_autoplace no) (effects (font (size 1.27 1.27))))
  (property "Datasheet" "" (at 151.13 90.17 0) (hide yes) (show_name no) (do_not_autoplace no) (effects (font (size 1.27 1.27))))
  (property "Description" "Unpolarized capacitor" (at 151.13 90.17 0) (hide yes) (show_name no) (do_not_autoplace no) (effects (font (size 1.27 1.27))))
  (pin "2")
  (pin "1"))
 (symbol
  (lib_id "Device:LED")
  (at 107.95 85.09 90)
  (unit 1)
  (body_style 1)
  (exclude_from_sim no)
  (in_bom yes)
  (on_board yes)
  (in_pos_files yes)
  (dnp no)
  (fields_autoplaced yes)
  (property "Reference" "D2" (at 111.76 85.4074 90) (show_name no) (do_not_autoplace no) (effects (font (size 1.27 1.27)) (justify right)))
  (property "Value" "LED" (at 111.76 87.9474 90) (show_name no) (do_not_autoplace no) (effects (font (size 1.27 1.27)) (justify right)))
  (property "Footprint" "LED_THT:LED_D3.0mm" (at 107.95 85.09 0) (hide yes) (show_name no) (do_not_autoplace no) (effects (font (size 1.27 1.27))))
  (property "Datasheet" "" (at 107.95 85.09 0) (hide yes) (show_name no) (do_not_autoplace no) (effects (font (size 1.27 1.27))))
  (property "Description" "Light emitting diode" (at 107.95 85.09 0) (hide yes) (show_name no) (do_not_autoplace no) (effects (font (size 1.27 1.27))))
  (property "Sim.Pins" "1=K 2=A" (at 107.95 85.09 0) (hide yes) (show_name no) (do_not_autoplace no) (effects (font (size 1.27 1.27))))
  (pin "2")
  (pin "1"))
 (symbol
  (lib_id "power:PWR_FLAG")
  (at 139.7 101.6 180)
  (unit 1)
  (body_style 1)
  (exclude_from_sim no)
  (in_bom yes)
  (on_board yes)
  (in_pos_files yes)
  (dnp no)
  (fields_autoplaced yes)
  (property "Reference" "#FLG01" (at 139.7 103.505 0) (hide yes) (show_name no) (do_not_autoplace no) (effects (font (size 1.27 1.27))))
  (property "Value" "PWR_FLAG" (at 139.7 106.68 0) (show_name no) (do_not_autoplace no) (effects (font (size 1.27 1.27))))
  (property "Footprint" "" (at 139.7 101.6 0) (hide yes) (show_name no) (do_not_autoplace no) (effects (font (size 1.27 1.27))))
  (property "Datasheet" "" (at 139.7 101.6 0) (hide yes) (show_name no) (do_not_autoplace no) (effects (font (size 1.27 1.27))))
  (property "Description" "Special symbol for telling ERC where power comes from" (at 139.7 101.6 0) (hide yes) (show_name no) (do_not_autoplace no) (effects (font (size 1.27 1.27))))
  (pin "1"))
 (sheet_instances
  (path ""
   (page "1")))
 (embedded_fonts no))
